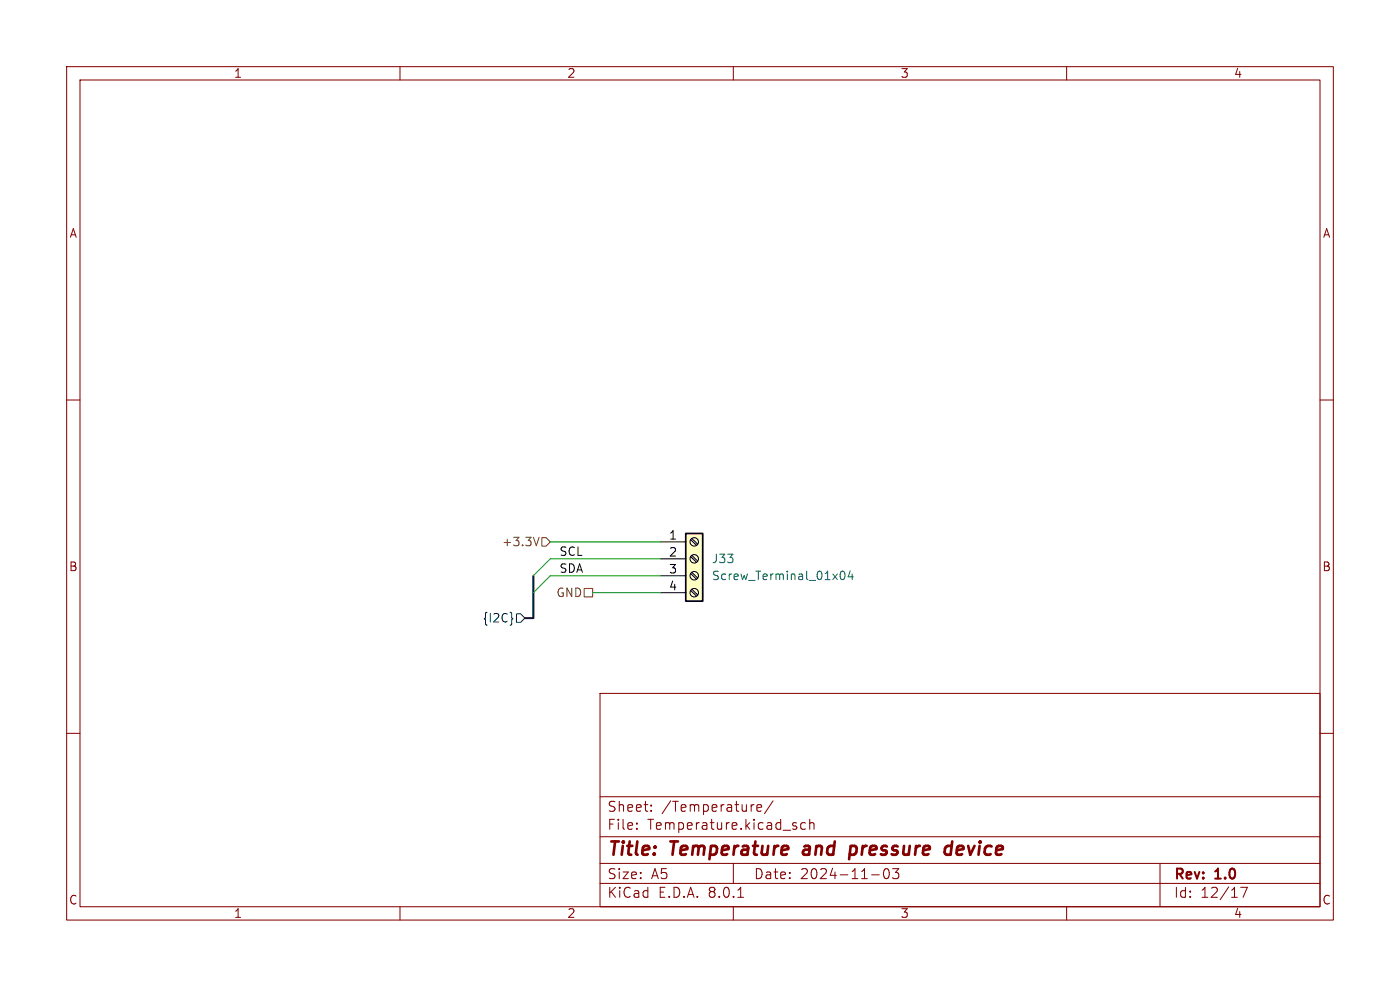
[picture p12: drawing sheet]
<svg xmlns="http://www.w3.org/2000/svg" width="297mm" height="210mm" viewBox="0 0 297 210" stroke-linecap="round" stroke-linejoin="round" font-family="sans-serif">
<g fill="none" stroke="#840000" stroke-width=".22">
<path d="M14.1 14.1h268.8v181.1h-268.8zM17 17h263v175.3h-263zM84.9 14.1v2.9M155.6 14.1v2.9M226.3 14.1v2.9M14.1 84.9h2.9M280 84.9h2.9M14.1 155.6h2.9M127.3 147.1h152.7v45.2h-152.7zM280 155.6h2.9M127.3 177.5h152.7M127.3 169h152.7"/>
<path d="M135.1 175.7v.2M135.1 174.6v.2M138.1 171.9v.2M138.1 170.8v.2M160.6 171.4l1-.2-.1-.4-.6-.1-.3 .3 .1 1h.8M164 169.9l-1.8 2.7M169 175.3v.5M170.9 174.6l-.6-.1-.4 .4v.6l.2 .3h.8M171.8 174.7a.53 .53 0 0 1 .9 .1v1.1M171.8 173.8v2.1M84.9 192.3v2.9M127.3 187.4h152.7"/>
<path d="M127.3 183.2h152.7M155.6 192.3v2.9M155.6 183.2v4.2M156.5 190.3h1.2M184.9 185.6h1.6M187.6 184.5a1.44 1.44 0 0 0 .3 1.9h.2a1.29 1.29 0 0 0 .3-1.9M190.7 184.3l-.7 .8a.58 .58 0 0 1 .7 .4v.5l-.2 .3-.8 .1-.3-.2M226.3 192.3v2.9M246.1 183.2v9.1M263.2 188.2h1.4l-.9 2.1"/>
</g>
<path d="M180.5 179.6l.2-.2 .8 .2M180.5 179.4l-.4 2.9M201.9 179.6a.94 .94 0 0 0-1.3 .1M202 178.5l-.3 2.8M170.5 180.4l-.2 .5 .4 .4M180.3 181.2l.2 .1 .8-.1M200.6 181.2l.3 .1 .8-.1" fill="none" stroke="#840000" stroke-width=".57"/>
<path d="M145.5 113.2h3.6v14.3h-3.6z" fill="#ffffc2"/>
<path d="M145.5 113.2h3.6v14.3h-3.6z" fill="none" stroke="#000" stroke-width=".36"/>
<g fill="none" stroke="#000" stroke-width=".22">
<path d="M140.1 114.9h5.4M140.1 118.5h5.4M146.5 118.1l1.2 1.2M146.5 114.5l1.2 1.2M146.8 117.8l1.2 1.2M146.8 114.2l1.2 1.2M140.1 122.1h5.4M140.1 125.7h5.4M146.5 125.3l1.2 1.1M146.5 121.7l1.2 1.2M146.8 125l1.2 1.2M146.8 121.4l1.2 1.2"/>
<circle cx="147.3" cy="114.9" r=".9"/>
<circle cx="147.3" cy="118.5" r=".9"/>
<circle cx="147.3" cy="122.1" r=".9"/>
<circle cx="147.3" cy="125.7" r=".9"/>
</g>
<path d="M178.4 121.3l.3-.1a.98 .98 0 0 1 .7 .7 .98 .98 0 0 1-.4 1l-.2 .1a.97 .97 0 0 1-.4-1.7zM180.4 121.1l-.5 1.3h1.1M180.8 121.8v1.2" fill="none" stroke="#006464" stroke-width=".22"/>
<path d="M114.4 114l-.6 1.8M114.9 114.1h.9l.9 .8-.9 .9h-.9zM123.9 124.8h1.8v1.8h-1.8z" fill="none" stroke="#725600" stroke-width=".22"/>
<path d="M108.6 131l.2 .3-.2 .2M109.6 130.2h.9l.9 .9-.9 .9h-.9z" fill="none" stroke="#000084" stroke-width=".22"/>
<path d="M113.2 122.1v9h-1.8" fill="none" stroke="#000084" stroke-width=".43"/>
<path d="M116.7 114.9h23.4M140.1 118.5h-23.4l-3.5 3.6M125.7 125.7h14.4M140.1 122.1h-23.4l-3.5 3.6" fill="none" stroke="#009600" stroke-width=".22"/>
<g font-size="3.9" fill="#840000">
<text x="128.7" y="182.3">Title:</text>
<text x="142.4" y="182.3">Temperature</text>
<text x="171.6" y="182.3">and</text>
<text x="182.6" y="182.3">pressure</text>
<text x="203.9" y="182.3">device</text>
</g>
<g font-size="3" fill="#840000">
<text x="128.7" y="172.5">Sheet:</text>
<text x="140.3" y="172.5">/Temperature/</text>
<text x="128.7" y="176.3">File:</text>
<text x="137.3" y="176.3">Temperature.kicad_sch</text>
<text x="128.7" y="190.8">KiCad</text>
<text x="128.7" y="186.8">Size:</text>
<text x="138.1" y="186.8">A5</text>
<text x="139.6" y="190.8">E.D.A.</text>
<text x="150.4" y="190.8">8.0.1</text>
<text x="159.8" y="186.8">Date:</text>
<text x="169.7" y="186.8">2024-11-03</text>
<text x="248.9" y="187.1">Rev:</text>
<text x="248.9" y="190.8">Id:</text>
<text x="254.7" y="190.8">12/17</text>
<text x="257.9" y="187.1">1.0</text>
</g>
<g font-size="2.6" fill="#840000">
<text x="49.5" y="16.8">1</text>
<text x="120.2" y="16.8">2</text>
<text x="190.9" y="16.8">3</text>
<text x="261.6" y="16.8">4</text>
<text x="14.6" y="50.7">A</text>
<text x="280.5" y="50.7">A</text>
<text x="14.5" y="121.5">B</text>
<text x="280.4" y="121.5">B</text>
<text x="14.5" y="192.2">C</text>
<text x="49.5" y="195">1</text>
<text x="120.2" y="195">2</text>
<text x="190.9" y="195">3</text>
<text x="261.6" y="195">4</text>
<text x="280.4" y="192.2">C</text>
</g>
<g font-size="2.5" fill="#725600">
<text x="106.4" y="116.2">+3.3V</text>
<text x="117.9" y="126.9">GND</text>
</g>
<g font-size="2.5" fill="#0f0f0f">
<text x="118.5" y="118">SCL</text>
<text x="118.5" y="121.6">SDA</text>
</g>
<g font-size="2.5">
<text x="141.8" y="114.6">1</text>
<text x="141.8" y="118.2">2</text>
<text x="141.8" y="121.8">3</text>
<text x="141.8" y="125.4">4</text>
</g>
<g font-size="2.5" fill="#006464">
<text x="150.9" y="119.8">J33</text>
<text x="150.9" y="123.4">Screw_Terminal_01x04</text>
</g>
<text font-size="2.5" fill="#000084" x="102.2" y="132.3">{I2C}</text>
</svg>
